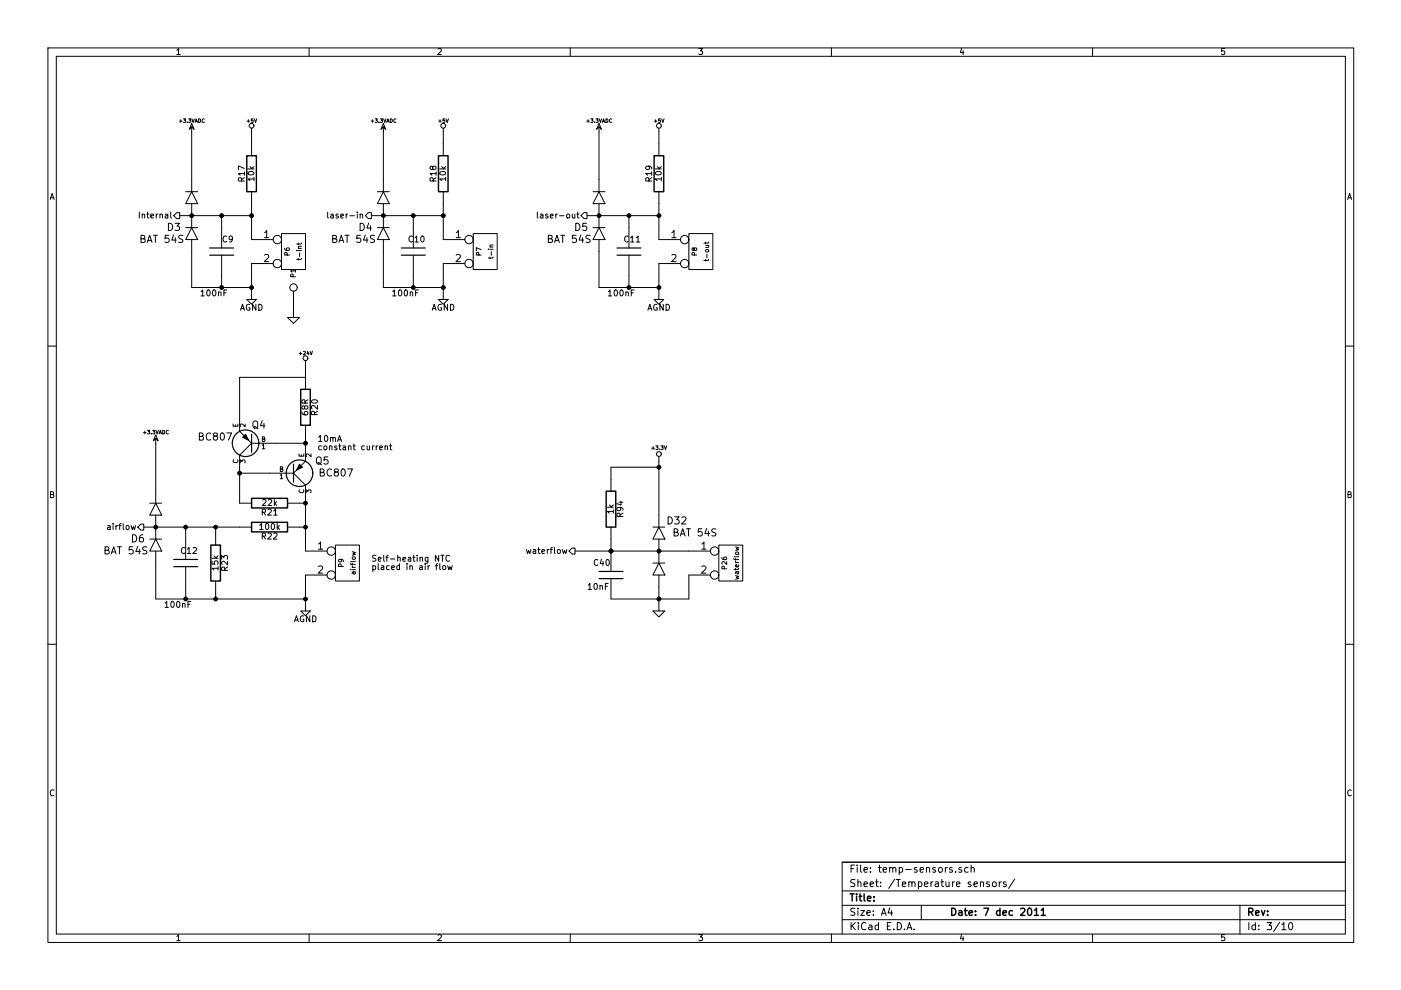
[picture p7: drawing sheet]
EESchema Schematic File Version 2  date 2011-12-07T22:22:26 CET
LIBS:power
LIBS:device
LIBS:transistors
LIBS:conn
LIBS:linear
LIBS:regul
LIBS:74xx
LIBS:cmos4000
LIBS:adc-dac
LIBS:memory
LIBS:xilinx
LIBS:special
LIBS:microcontrollers
LIBS:dsp
LIBS:microchip
LIBS:analog_switches
LIBS:motorola
LIBS:texas
LIBS:intel
LIBS:audio
LIBS:interface
LIBS:digital-audio
LIBS:philips
LIBS:display
LIBS:cypress
LIBS:siliconi
LIBS:opto
LIBS:contrib
LIBS:valves
LIBS:mounting
LIBS:23k256
LIBS:tps78233
LIBS:drv8811
LIBS:mcu-nxp
LIBS:opto-transistor-4p2
LIBS:atmega328p-a
LIBS:atmel
LIBS:microsd
LIBS:jumper3
LIBS:diode2
LIBS:78l00a
LIBS:conn_11x2
LIBS:bc807
LIBS:bc817
LIBS:laserctrl-cache
EELAYER 25  0
EELAYER END
$Descr A4 11700 8267
encoding utf-8
Sheet 3 10
Title ""
Date "7 dec 2011"
Rev ""
Comp ""
Comment1 ""
Comment2 ""
Comment3 ""
Comment4 ""
$EndDescr
$Comp
L BC807 Q5
U 1 1
P 2450 3950
F 0 "Q5" H 2750 3850 60  0000 R CNN
F 1 "BC807" H 2950 3950 60  0000 R CNN
	1    2450 3950
	1    0    0    1   
$EndComp
$Comp
L BC807 Q4
U 1 1
P 2100 3700
F 0 "Q4" H 2100 3550 60  0000 R CNN
F 1 "BC807" H 2550 3650 60  0000 R CNN
	1    2100 3700
	-1   0    0    1   
$EndComp
Wire Wire Line
	2450 2650 2450 2550
Connection ~ 1600 1800
Wire Wire Line
	1600 2100 1600 2400
Wire Wire Line
	1600 2400 2100 2400
Wire Wire Line
	5500 4900 5500 5100
Wire Wire Line
	5100 5000 5750 5000
Wire Wire Line
	5100 4000 5100 3900
Connection ~ 5100 4600
Wire Wire Line
	5100 4600 5100 4500
Connection ~ 5100 4600
Connection ~ 5500 3900
Connection ~ 5500 5000
Wire Wire Line
	5750 4600 4800 4600
Connection ~ 5500 4600
Wire Wire Line
	5500 4300 5500 3850
Wire Wire Line
	5750 5000 5750 4800
Wire Wire Line
	1300 4100 1300 3700
Wire Wire Line
	2000 4400 1200 4400
Connection ~ 1300 4400
Wire Wire Line
	5000 2100 5000 2400
Wire Wire Line
	5000 2400 5500 2400
Wire Wire Line
	4900 1800 5500 1800
Connection ~ 5000 1800
Wire Wire Line
	5000 1500 5000 1100
Wire Wire Line
	3200 2100 3200 2400
Wire Wire Line
	3200 2400 3700 2400
Wire Wire Line
	3100 1800 3700 1800
Connection ~ 3200 1800
Wire Wire Line
	3200 1500 3200 1100
Wire Wire Line
	1600 1500 1600 1100
Connection ~ 2550 4200
Wire Wire Line
	2550 4150 2550 4600
Wire Wire Line
	2500 4200 2550 4200
Connection ~ 2550 3700
Wire Wire Line
	2550 3650 2550 3750
Wire Wire Line
	2000 3500 2000 3150
Wire Wire Line
	2000 3150 2550 3150
Connection ~ 1800 5000
Wire Wire Line
	1800 5000 1800 4950
Connection ~ 1800 4400
Wire Wire Line
	1800 4450 1800 4400
Wire Wire Line
	2550 4400 2500 4400
Wire Wire Line
	2100 1100 2100 1200
Wire Wire Line
	2100 1700 2100 2000
Connection ~ 1850 1800
Wire Wire Line
	1850 1800 1850 1900
Wire Wire Line
	1850 2300 1850 2400
Wire Wire Line
	1500 1800 2100 1800
Connection ~ 2100 1800
Wire Wire Line
	2100 2500 2100 2200
Connection ~ 2100 2400
Connection ~ 1850 2400
Connection ~ 3450 2400
Connection ~ 3700 2400
Wire Wire Line
	3700 2500 3700 2200
Connection ~ 3700 1800
Wire Wire Line
	3450 2300 3450 2400
Wire Wire Line
	3450 1800 3450 1900
Connection ~ 3450 1800
Wire Wire Line
	3700 1700 3700 2000
Wire Wire Line
	3700 1100 3700 1200
Wire Wire Line
	5500 1100 5500 1200
Wire Wire Line
	5500 1700 5500 2000
Connection ~ 5250 1800
Wire Wire Line
	5250 1800 5250 1900
Wire Wire Line
	5250 2300 5250 2400
Connection ~ 5500 1800
Wire Wire Line
	5500 2500 5500 2200
Connection ~ 5500 2400
Connection ~ 5250 2400
Connection ~ 1550 5000
Connection ~ 2550 5000
Wire Wire Line
	2550 5100 2550 4800
Connection ~ 2550 4400
Wire Wire Line
	1550 4900 1550 5000
Wire Wire Line
	1550 4400 1550 4500
Connection ~ 1550 4400
Wire Wire Line
	2550 5000 1300 5000
Wire Wire Line
	2550 3150 2550 3050
Wire Wire Line
	2300 3700 2550 3700
Wire Wire Line
	2250 3950 2000 3950
Wire Wire Line
	2000 3900 2000 4200
Connection ~ 2000 3950
Wire Wire Line
	1300 5000 1300 4700
Wire Wire Line
	5100 3900 5500 3900
$Comp
L GND #PWR037
U 1 1
P 2450 2650
F 0 "#PWR037" H 2450 2650 30  0001 C CNN
F 1 "GND" H 2450 2580 30  0001 C CNN
	1    2450 2650
	1    0    0    -1  
$EndComp
$Comp
L CONN_1 P1
U 1 1
P 2450 2400
F 0 "P1" H 2530 2400 40  0000 L CNN
F 1 "CONN_1" H 2450 2455 30  0001 C CNN
	1    2450 2400
	0    -1   -1   0   
$EndComp
$Comp
L DIODE2 D3
U 1 1
P 1600 1800
F 0 "D3" H 1750 1900 60  0000 C CNN
F 1 "BAT 54S" H 1850 2000 60  0000 C CNN
	1    1600 1800
	-1   0    0    1   
$EndComp
$Comp
L +3.3VADC #PWR038
U 1 1
P 1600 1100
F 0 "#PWR038" H 1600 1220 20  0001 C CNN
F 1 "+3.3VADC" H 1600 1190 30  0000 C CNN
	1    1600 1100
	1    0    0    -1  
$EndComp
Text HLabel 4800 4600 0    50   Output ~ 0
waterflow
$Comp
L CONN_2 P26
U 1 1
P 6100 4700
F 0 "P26" V 6050 4700 40  0000 C CNN
F 1 "waterflow" V 6150 4700 40  0000 C CNN
	1    6100 4700
	1    0    0    -1  
$EndComp
$Comp
L DIODE2 D32
U 1 1
P 5500 4600
F 0 "D32" H 5350 4350 60  0000 C CNN
F 1 "BAT 54S" H 5200 4450 60  0000 C CNN
	1    5500 4600
	-1   0    0    1   
$EndComp
$Comp
L +3.3V #PWR039
U 1 1
P 5500 3850
F 0 "#PWR039" H 5500 3810 30  0001 C CNN
F 1 "+3.3V" H 5500 3960 30  0000 C CNN
	1    5500 3850
	1    0    0    -1  
$EndComp
$Comp
L R R94
U 1 1
P 5100 4250
F 0 "R94" V 5180 4250 50  0000 C CNN
F 1 "1k" V 5100 4250 50  0000 C CNN
	1    5100 4250
	1    0    0    -1  
$EndComp
$Comp
L GND #PWR040
U 1 1
P 5500 5100
F 0 "#PWR040" H 5500 5100 30  0001 C CNN
F 1 "GND" H 5500 5030 30  0001 C CNN
	1    5500 5100
	1    0    0    -1  
$EndComp
$Comp
L C C40
U 1 1
P 5100 4800
F 0 "C40" H 4950 4900 50  0000 L CNN
F 1 "10nF" H 4900 4700 50  0000 L CNN
	1    5100 4800
	1    0    0    -1  
$EndComp
$Comp
L DIODE2 D6
U 1 1
P 1300 4400
F 0 "D6" H 1450 4500 60  0000 C CNN
F 1 "BAT 54S" H 1550 4600 60  0000 C CNN
	1    1300 4400
	-1   0    0    1   
$EndComp
$Comp
L +3.3VADC #PWR041
U 1 1
P 5000 1100
F 0 "#PWR041" H 5000 1220 20  0001 C CNN
F 1 "+3.3VADC" H 5000 1190 30  0000 C CNN
	1    5000 1100
	1    0    0    -1  
$EndComp
$Comp
L DIODE2 D5
U 1 1
P 5000 1800
F 0 "D5" H 5150 1900 60  0000 C CNN
F 1 "BAT 54S" H 5250 2000 60  0000 C CNN
	1    5000 1800
	-1   0    0    1   
$EndComp
$Comp
L +3.3VADC #PWR042
U 1 1
P 3200 1100
F 0 "#PWR042" H 3200 1220 20  0001 C CNN
F 1 "+3.3VADC" H 3200 1190 30  0000 C CNN
	1    3200 1100
	1    0    0    -1  
$EndComp
$Comp
L DIODE2 D4
U 1 1
P 3200 1800
F 0 "D4" H 3350 1900 60  0000 C CNN
F 1 "BAT 54S" H 3450 2000 60  0000 C CNN
	1    3200 1800
	-1   0    0    1   
$EndComp
$Comp
L R R21
U 1 1
P 2250 4200
F 0 "R21" V 2330 4200 50  0000 C CNN
F 1 "22k" V 2250 4200 50  0000 C CNN
	1    2250 4200
	0    1    1    0   
$EndComp
Text Notes 3100 4700 0    50   ~ 0
Self-heating NTC\nplaced in air flow
Text Notes 2650 3700 0    50   ~ 0
10mA\nconstant current
$Comp
L +24V #PWR043
U 1 1
P 2550 3050
F 0 "#PWR043" H 2550 3000 20  0001 C CNN
F 1 "+24V" H 2550 3150 30  0000 C CNN
	1    2550 3050
	1    0    0    -1  
$EndComp
$Comp
L R R20
U 1 1
P 2550 3400
F 0 "R20" V 2630 3400 50  0000 C CNN
F 1 "68R" V 2550 3400 50  0000 C CNN
	1    2550 3400
	1    0    0    -1  
$EndComp
$Comp
L R R22
U 1 1
P 2250 4400
F 0 "R22" V 2330 4400 50  0000 C CNN
F 1 "100k" V 2250 4400 50  0000 C CNN
	1    2250 4400
	0    1    1    0   
$EndComp
$Comp
L R R23
U 1 1
P 1800 4700
F 0 "R23" V 1880 4700 50  0000 C CNN
F 1 "15k" V 1800 4700 50  0000 C CNN
	1    1800 4700
	1    0    0    -1  
$EndComp
$Comp
L C C12
U 1 1
P 1550 4700
F 0 "C12" H 1450 4800 50  0000 L CNN
F 1 "100nF" H 1500 4350 50  0000 L CNN
	1    1550 4700
	-1   0    0    -1  
$EndComp
$Comp
L AGND #PWR044
U 1 1
P 2550 5100
F 0 "#PWR044" H 2550 5100 40  0001 C CNN
F 1 "AGND" H 2550 5030 50  0000 C CNN
	1    2550 5100
	-1   0    0    -1  
$EndComp
Text HLabel 1200 4400 0    50   Output ~ 0
airflow
$Comp
L CONN_2 P9
U 1 1
P 2900 4700
F 0 "P9" V 2850 4700 40  0000 C CNN
F 1 "airflow" V 2950 4700 40  0000 C CNN
	1    2900 4700
	1    0    0    -1  
$EndComp
$Comp
L +3.3VADC #PWR045
U 1 1
P 1300 3700
F 0 "#PWR045" H 1300 3820 20  0001 C CNN
F 1 "+3.3VADC" H 1300 3790 30  0000 C CNN
	1    1300 3700
	1    0    0    -1  
$EndComp
$Comp
L +5V #PWR046
U 1 1
P 5500 1100
F 0 "#PWR046" H 5500 1190 20  0001 C CNN
F 1 "+5V" H 5500 1190 30  0000 C CNN
	1    5500 1100
	1    0    0    -1  
$EndComp
$Comp
L CONN_2 P8
U 1 1
P 5850 2100
F 0 "P8" V 5800 2100 40  0000 C CNN
F 1 "t-out" V 5900 2100 40  0000 C CNN
	1    5850 2100
	1    0    0    -1  
$EndComp
Text HLabel 4900 1800 0    50   Output ~ 0
laser-out
$Comp
L AGND #PWR047
U 1 1
P 5500 2500
F 0 "#PWR047" H 5500 2500 40  0001 C CNN
F 1 "AGND" H 5500 2430 50  0000 C CNN
	1    5500 2500
	-1   0    0    -1  
$EndComp
$Comp
L C C11
U 1 1
P 5250 2100
F 0 "C11" H 5150 2200 50  0000 L CNN
F 1 "100nF" H 5200 1750 50  0000 L CNN
	1    5250 2100
	-1   0    0    -1  
$EndComp
$Comp
L R R19
U 1 1
P 5500 1450
F 0 "R19" V 5580 1450 50  0000 C CNN
F 1 "10k" V 5500 1450 50  0000 C CNN
	1    5500 1450
	-1   0    0    -1  
$EndComp
$Comp
L R R18
U 1 1
P 3700 1450
F 0 "R18" V 3780 1450 50  0000 C CNN
F 1 "10k" V 3700 1450 50  0000 C CNN
	1    3700 1450
	-1   0    0    -1  
$EndComp
$Comp
L C C10
U 1 1
P 3450 2100
F 0 "C10" H 3350 2200 50  0000 L CNN
F 1 "100nF" H 3400 1750 50  0000 L CNN
	1    3450 2100
	-1   0    0    -1  
$EndComp
$Comp
L AGND #PWR048
U 1 1
P 3700 2500
F 0 "#PWR048" H 3700 2500 40  0001 C CNN
F 1 "AGND" H 3700 2430 50  0000 C CNN
	1    3700 2500
	-1   0    0    -1  
$EndComp
Text HLabel 3100 1800 0    50   Output ~ 0
laser-in
$Comp
L CONN_2 P7
U 1 1
P 4050 2100
F 0 "P7" V 4000 2100 40  0000 C CNN
F 1 "t-in" V 4100 2100 40  0000 C CNN
	1    4050 2100
	1    0    0    -1  
$EndComp
$Comp
L +5V #PWR049
U 1 1
P 3700 1100
F 0 "#PWR049" H 3700 1190 20  0001 C CNN
F 1 "+5V" H 3700 1190 30  0000 C CNN
	1    3700 1100
	1    0    0    -1  
$EndComp
$Comp
L +5V #PWR050
U 1 1
P 2100 1100
F 0 "#PWR050" H 2100 1190 20  0001 C CNN
F 1 "+5V" H 2100 1190 30  0000 C CNN
	1    2100 1100
	1    0    0    -1  
$EndComp
$Comp
L CONN_2 P6
U 1 1
P 2450 2100
F 0 "P6" V 2400 2100 40  0000 C CNN
F 1 "t-int" V 2500 2100 40  0000 C CNN
	1    2450 2100
	1    0    0    -1  
$EndComp
Text HLabel 1500 1800 0    50   Output ~ 0
Internal
$Comp
L AGND #PWR051
U 1 1
P 2100 2500
F 0 "#PWR051" H 2100 2500 40  0001 C CNN
F 1 "AGND" H 2100 2430 50  0000 C CNN
	1    2100 2500
	-1   0    0    -1  
$EndComp
$Comp
L C C9
U 1 1
P 1850 2100
F 0 "C9" H 1750 2200 50  0000 L CNN
F 1 "100nF" H 1800 1750 50  0000 L CNN
	1    1850 2100
	-1   0    0    -1  
$EndComp
$Comp
L R R17
U 1 1
P 2100 1450
F 0 "R17" V 2180 1450 50  0000 C CNN
F 1 "10k" V 2100 1450 50  0000 C CNN
	1    2100 1450
	-1   0    0    -1  
$EndComp
$EndSCHEMATC
